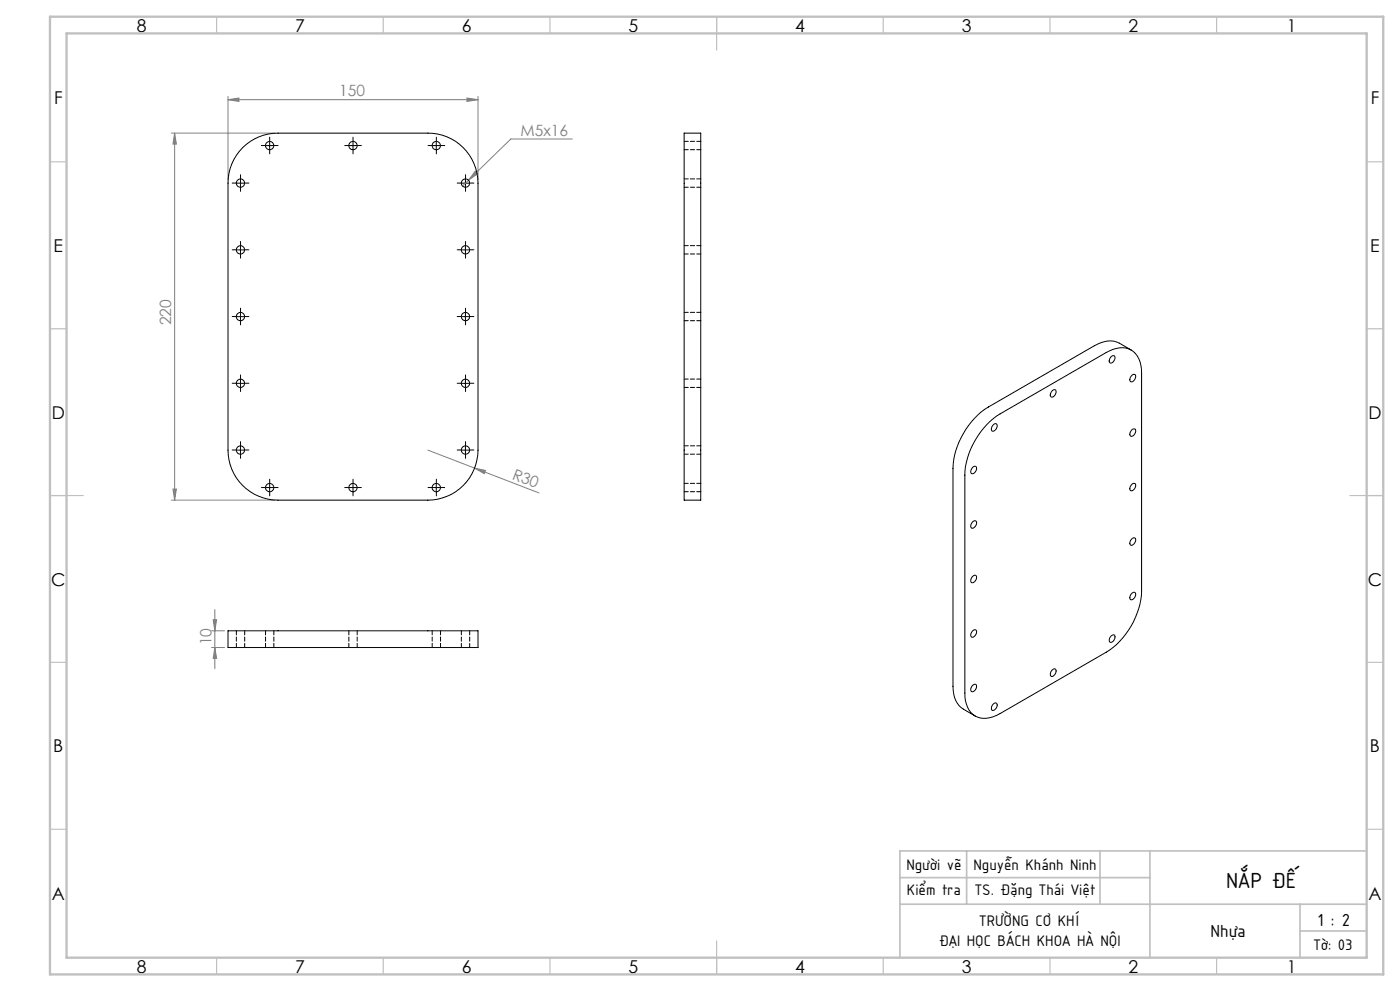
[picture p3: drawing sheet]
<svg xmlns="http://www.w3.org/2000/svg" width="420mm" height="297mm" viewBox="0 0 420 297" stroke-linecap="round" stroke-linejoin="round" font-family="sans-serif">
<g fill="none" stroke="#808080" stroke-width=".3">
<path d="M51.4 39.9h31M52.4 39.9l.5 3.3h-1zM52.4 39.9v110M68.4 29.9l3.3-.5v1zM68.4 28.9v25M68.4 29.9h75M140.1 29.4l3.3 .5-3.3 .5zM143.4 28.9v25M140.5 54l-1.8 1.8M142.6 51.3l.7 .8-2.8 1.9zM171.7 41.7h-18.5l-12.7 12.3M128.4 134.9l33.3 12.8"/>
<path d="M51.4 149.9h31M51.9 146.6h1l-.5 3.3zM142.4 140.3l3.3 .7-.4 1zM63.5 189.1h3.9M63.5 194.1h3.9M64 185.7h1l-.5 3.4zM64.5 194.1l.5 3.2h-1zM64.5 182.7v17.7"/>
</g>
<g fill="none" stroke="#000" stroke-width=".3" stroke-dasharray="15.2 1.3 1.3 1.3">
<path d="M70.9 54.9h-1.2M72.2 53.6v-1.2M72.2 56.1v1.3M73.4 54.9h1.3M79.7 43.6h-1.3M80.9 42.4v-1.3M80.9 44.9v1.2M82.2 43.6h1.2M104.7 43.6h-1.3M105.9 42.4v-1.3M105.9 44.9v1.2M107.2 43.6h1.2"/>
<path d="M129.7 43.6h-1.3M130.9 42.4v-1.3M130.9 44.9v1.2M132.2 43.6h1.2M138.4 54.9h-1.2M139.7 53.6v-1.2M139.7 56.1v1.3M140.9 54.9h1.3M70.9 74.9h-1.2M72.2 73.6v-1.2M72.2 76.1v1.3M73.4 74.9h1.3"/>
<path d="M138.4 74.9h-1.2M139.7 73.6v-1.2M139.7 76.1v1.3M140.9 74.9h1.3M70.9 94.9h-1.2M72.2 93.6v-1.2M72.2 96.1v1.3M73.4 94.9h1.3M138.4 94.9h-1.2M139.7 93.6v-1.2M139.7 96.1v1.3M140.9 94.9h1.3"/>
<path d="M70.9 114.9h-1.2M72.2 113.6v-1.2M72.2 116.1v1.3M73.4 114.9h1.3M138.4 114.9h-1.2M139.7 113.6v-1.2M139.7 116.1v1.3M140.9 114.9h1.3M70.9 134.9h-1.2M72.2 133.6v-1.2M72.2 136.1v1.3M73.4 134.9h1.3"/>
<path d="M138.4 134.9h-1.2M139.7 133.6v-1.2M139.7 136.1v1.3M140.9 134.9h1.3M79.7 146.1h-1.3M80.9 144.9v-1.3M80.9 147.4v1.2M82.2 146.1h1.2M104.7 146.1h-1.3M105.9 144.9v-1.3M105.9 147.4v1.2M107.2 146.1h1.2"/>
<path d="M129.7 146.1h-1.3M130.9 144.9v-1.3M130.9 147.4v1.2M132.2 146.1h1.2"/>
</g>
<g fill="none" stroke="#000" stroke-width=".3">
<path d="M70.9 54.9h2.5M72.1 53.6v2.5M79.7 43.6h2.4M80.9 42.4v2.5M104.6 43.6h2.5M105.9 42.4v2.5M129.6 43.6h2.6M130.9 42.4v2.5M138.4 54.9h2.5M139.6 53.6v2.5M70.9 74.9h2.5M72.1 73.6v2.5"/>
<path d="M138.4 74.9h2.5M139.6 73.6v2.5M70.9 94.9h2.5M72.1 93.6v2.5M138.4 94.9h2.5M139.6 93.6v2.5M70.9 114.9h2.5M72.1 113.6v2.5M138.4 114.9h2.5M139.6 113.6v2.5M70.9 134.9h2.5M72.1 133.6v2.5"/>
<path d="M138.4 134.9h2.5M139.6 133.6v2.5M79.7 146.1h2.4M80.9 144.9v2.5M104.6 146.1h2.5M105.9 144.9v2.5M129.6 146.1h2.6M130.9 144.9v2.5"/>
</g>
<g fill="none" stroke="#c0c0c0" stroke-width=".35">
<path d="M65 5v5M115 5v5M165 5v5M215 5v10M265 5v5M315 5v5M365 5v5M15 48.5h5M410 48.5h5M15 98.5h5M410 98.5h5M15 148.5h10"/>
<path d="M405 148.5h10M15 198.5h5M410 198.5h5M15 248.5h5M410 248.5h5M65 287v5M115 287v5M165 287v5M215 282v10M265 287v5M315 287v5M365 287v5"/>
</g>
<path d="M290 255v16M330 255v16M345 255v32M410 255h-140v32M270 263h75M270 271h140M390 271v16M390 279h20" fill="none" stroke="#c0c0c0" stroke-width=".5"/>
<path d="M15 5h400v287h-400zM20 10h390v277h-390z" fill="none" stroke="#c0c0c0" stroke-width=".7"/>
<g fill="#808080">
<path d="M142.4 140.3l3.3 .7-.4 1z"/>
<path d="M68.4 29.9l3.3-.5v1zM140.1 29.4l3.3 .5-3.3 .5zM142.6 51.3l-2.1 2.7 2.8-1.9z"/>
<path d="M52.4 39.9l.5 3.3h-1zM51.9 146.6h1l-.5 3.3zM64 185.7h1l-.5 3.4zM64.5 194.1l.5 3.2h-1z"/>
</g>
<g fill="none" stroke="#000" stroke-width=".3">
<path d="M205.2 39.9h5v110h-5zM72.8 44.3a15 15 0 0 1 10.6-4.4h45a15 15 0 0 1 15 15v80a15.1 15.1 0 0 1-15 15h-45a15 15 0 0 1-15-15v-80a15 15 0 0 1 4.4-10.6zM315.7 117a.62 .62 0 0 1 1 0 1.44 1.44 0 0 1-1.4 1.9l-.2-.9zM333.4 106.8l.6-.2a.85 .85 0 0 1 .6 .7 .85 .85 0 0 1-.4 .8l-.5 .6-.5 .1a1.17 1.17 0 0 1 .2-2zM339.4 104.9a11 11 0 0 0-6.1-2.7 9.6 9.6 0 0 0-5 1.4l-31.8 18.4a23.6 23.6 0 0 0-10.6 18.4v65.3a7.4 7.4 0 0 0 3.1 6.8l3.6 2.1M339.6 112.4l.3-.1a.56 .56 0 0 1 .7 0 .56 .56 0 0 1 .1 .7l-.5 1a.69 .69 0 0 1-1.2 .1v-.7zM296 127.3l2-1.9 2-1.4 31.9-18.3a7.2 7.2 0 0 1 8.2-.3 7.9 7.9 0 0 1 2.4 6.4v65.3a23.3 23.3 0 0 1-10.6 18.4l-31.9 18.4a7.2 7.2 0 0 1-8.1 .2 7.9 7.9 0 0 1-2.4-6.4v-65.3a23.3 23.3 0 0 1 6.5-15.1zM298.1 127.2a.62 .62 0 0 1 .9 0 1.48 1.48 0 0 1-1.4 1.9l-.1-.8zM339.6 128.8l.3-.2a.56 .56 0 0 1 .7 0 .56 .56 0 0 1 .1 .7l-.8 1.3a.63 .63 0 0 1-.8 0 .63 .63 0 0 1-.1-.8zM291.7 140.1a.69 .69 0 0 1 1.2-.1 1.57 1.57 0 0 1-1.4 2l-.3-.8zM291.7 156.5a.69 .69 0 0 1 1.2-.1 1.57 1.57 0 0 1-1.4 1.9l-.3-.8zM339.6 145.1l.3-.2a.56 .56 0 0 1 .7 .1 .56 .56 0 0 1 .1 .6l-.5 1.1-.9 .4a1.21 1.21 0 0 1 .3-2z"/>
<path d="M291.7 172.8a.69 .69 0 0 1 1.2-.1 1.57 1.57 0 0 1-1.4 1.9l-.3-.8zM339.6 177.8a.61 .61 0 0 1 .8-.3 .61 .61 0 0 1 .3 .8l-.5 1-.9 .5a1.21 1.21 0 0 1 .3-2zM339.6 161.4a.61 .61 0 0 1 .8-.2 .61 .61 0 0 1 .3 .8l-.5 1-.9 .4a1.21 1.21 0 0 1 .3-2zM68.4 189.1h75v5h-75zM291.7 189.1a.69 .69 0 0 1 1.2 0 1.57 1.57 0 0 1-1.4 1.9l-.3-.8zM333.3 190.7l.8-.5a1.36 1.36 0 0 1 .2 1.5 1.36 1.36 0 0 1-1.3 .8l-.2-.8zM291.7 205.5a.69 .69 0 0 1 1.2-.1 1.57 1.57 0 0 1-1.4 1.9l-.3-.8zM297.9 211.1a.69 .69 0 0 1 1.2-.1 1.57 1.57 0 0 1-1.4 1.9l-.3-.8zM315.6 200.9l.6-.4a.75 .75 0 0 1 .7 .5 .75 .75 0 0 1-.2 .8l-.3 .4a.73 .73 0 0 1-1 .5 .73 .73 0 0 1-.2-1.1z"/>
<circle cx="72.1" cy="54.9" r="1.25"/>
<circle cx="80.9" cy="43.6" r="1.24"/>
<circle cx="105.9" cy="43.6" r="1.25"/>
<circle cx="130.9" cy="43.6" r="1.24"/>
<circle cx="139.6" cy="54.9" r="1.24"/>
<circle cx="72.1" cy="74.9" r="1.25"/>
<circle cx="139.6" cy="74.9" r="1.24"/>
<circle cx="72.1" cy="94.9" r="1.25"/>
<circle cx="139.6" cy="94.9" r="1.24"/>
<circle cx="72.1" cy="114.9" r="1.25"/>
<circle cx="139.6" cy="114.9" r="1.24"/>
<circle cx="72.1" cy="134.9" r="1.25"/>
<circle cx="139.6" cy="134.9" r="1.25"/>
<circle cx="80.9" cy="146.1" r="1.24"/>
<circle cx="105.9" cy="146.1" r="1.24"/>
<circle cx="130.9" cy="146.1" r="1.25"/>
</g>
<g fill="none" stroke="#000" stroke-width=".3" stroke-dasharray="1.3 .6">
<path d="M205.3 56.1h5M205.3 44.9h5M210.3 53.6h-5M210.3 42.4h-5M205.3 76.1h5M210.3 73.6h-5M205.3 96.1h5M210.3 93.6h-5M205.3 116.1h5M210.3 113.6h-5M205.3 136.1h5M210.3 133.6h-5"/>
<path d="M205.3 147.4h5M210.3 144.9h-5M70.9 189v5M73.4 194v-5M79.7 189v5M82.2 194v-5M104.7 189v5M107.2 194v-5M129.7 189v5M132.2 194v-5M138.4 189v5M140.9 194v-5"/>
</g>
<text font-size="7.1" x="367.8" y="266.1">NẮP ĐẾ</text>
<g font-size="5.6">
<text x="363.2" y="280.8">Nhựa</text>
<text x="395.3" y="277.5">1 : 2</text>
</g>
<g font-size="5.3">
<text x="41" y="9.5">8</text>
<text x="88.5" y="9.5">7</text>
<text x="138.5" y="9.5">6</text>
<text x="188.5" y="9.5">5</text>
<text x="238.5" y="9.5">4</text>
<text x="288.5" y="9.5">3</text>
<text x="338.5" y="9.5">2</text>
<text x="386" y="9.5">1</text>
<text x="16.2" y="31.2">F</text>
<text x="411.2" y="31.2">F</text>
<text x="16.1" y="75.5">E</text>
<text x="411.1" y="75.5">E</text>
<text x="15.5" y="125.5">D</text>
<text x="410.5" y="125.5">D</text>
<text x="15.4" y="175.5">C</text>
<text x="410.4" y="175.5">C</text>
<text x="16" y="225.5">B</text>
<text x="411" y="225.5">B</text>
<text x="15.5" y="269.7">A</text>
<text x="410.5" y="269.7">A</text>
<text x="41" y="291.5">8</text>
<text x="88.5" y="291.5">7</text>
<text x="138.5" y="291.5">6</text>
<text x="188.5" y="291.5">5</text>
<text x="238.5" y="291.5">4</text>
<text x="288.5" y="291.5">3</text>
<text x="338.5" y="291.5">2</text>
<text x="386" y="291.5">1</text>
</g>
<g font-size="4.9">
<text x="271.9" y="260.7">Người vẽ</text>
<text x="292" y="260.7">Nguyễn Khánh Ninh</text>
<text x="272.1" y="268.2">Kiểm tra</text>
<text x="292.4" y="268.2">TS. Đặng Thái Việt</text>
<text x="293.8" y="277.5">TRƯỜNG CƠ KHÍ</text>
<text x="281.6" y="283.4">ĐẠI HỌC BÁCH KHOA HÀ NỘI</text>
<text x="394" y="284.8">Tờ: 03</text>
</g>
<g font-size="4.7" fill="#808080">
<text x="101.8" y="28.9">150</text>
<text x="156.1" y="40.6">M5x16</text>
<text x="51.4" y="97.5" transform="rotate(-90 51.4 97.5)">220</text>
<text x="153.4" y="143.4" transform="rotate(21 153.4 143.4)">R30</text>
<text x="63.5" y="193.4" transform="rotate(-90 63.5 193.4)">10</text>
</g>
</svg>
